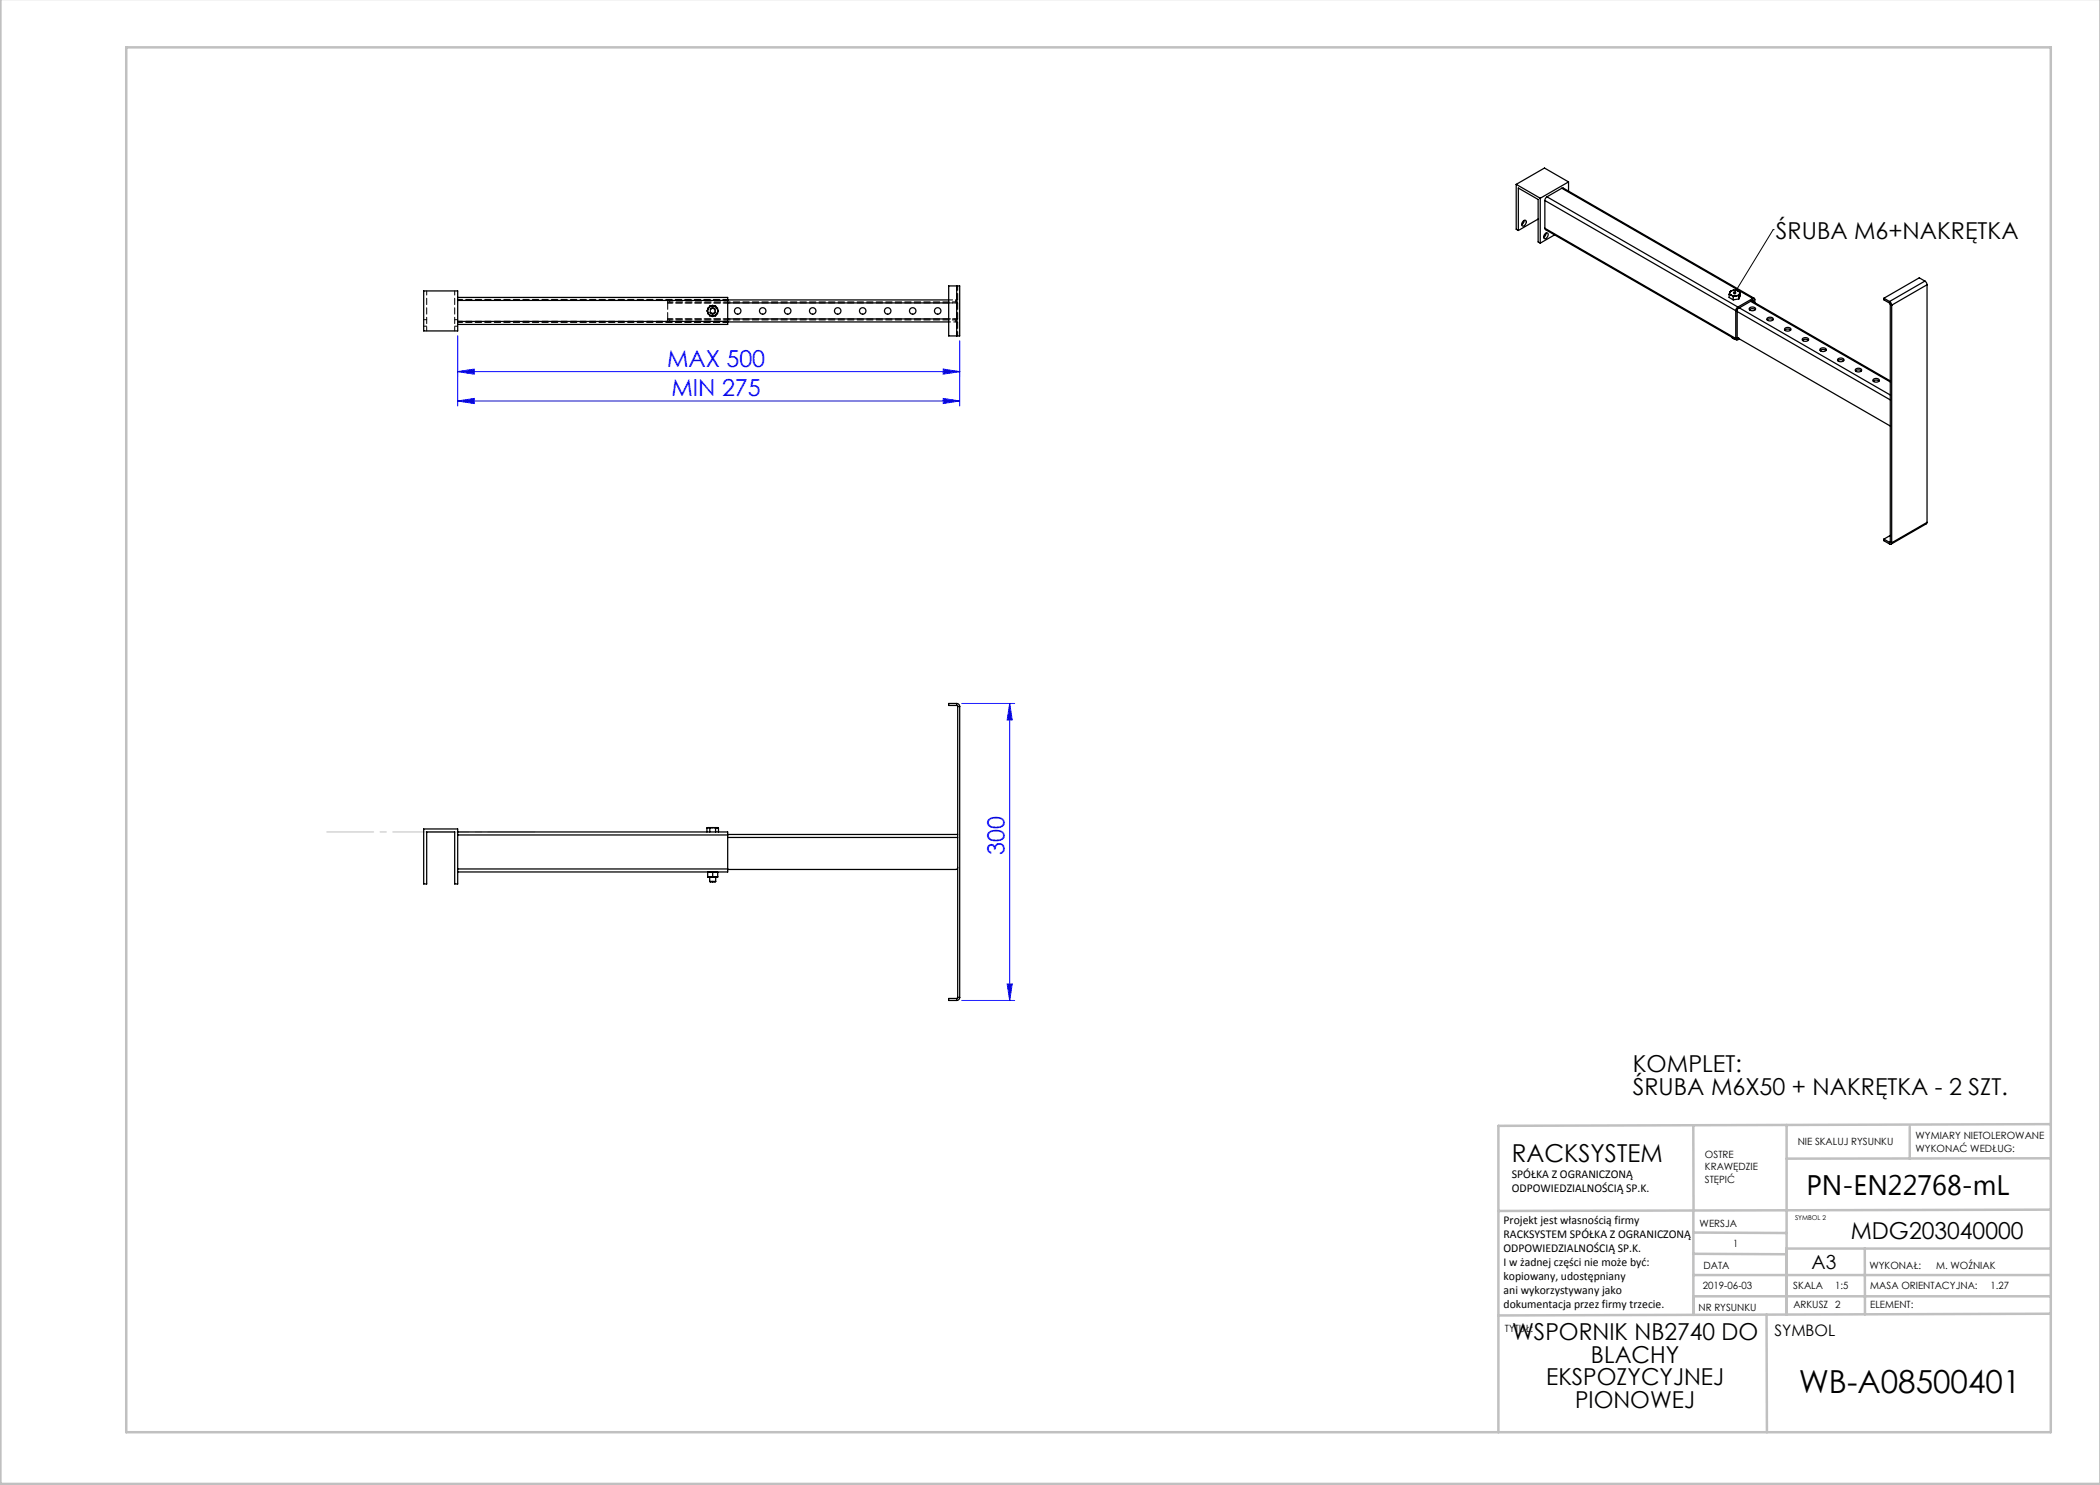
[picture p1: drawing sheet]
<svg xmlns="http://www.w3.org/2000/svg" width="420mm" height="297mm" viewBox="0 0 420 297" stroke-linecap="round" stroke-linejoin="round" font-family="sans-serif">
<g fill="none" stroke="#00f" stroke-width=".2">
<path d="M91.5 74.3l3.3-.5v1zM91.5 67.2v14M91.5 74.3h100.4M188.6 79.7l3.3 .5-3.3 .5zM188.6 73.8l3.3 .5-3.3 .5zM191.9 68.2v13M91.5 80.2l3.3-.5v1zM91.5 80.2h100.4M192.3 140.7h10.6M201.9 140.7l.5 3.3h-1zM201.9 140.7v59.4M201.4 196.8h1l-.5 3.3z"/>
<path d="M192.3 200.1h10.6"/>
</g>
<path d="M354.6 45.9h.1M354.6 45.9l-7.7 12.7" fill="none" stroke="#000" stroke-width=".2"/>
<path d="M107 166.4h-41.6" fill="none" stroke="#c0c0c0" stroke-width=".2" stroke-dasharray="15.2 1.3 1.3 1.3" stroke-dashoffset="5.9"/>
<g fill="none" stroke="#c0c0c0" stroke-width=".5">
<path d="M.1 -.1v296.9h419.9M25.2 9.5h385v276.9h-385zM338.7 225.2v16.9M357.3 225v37.9M382 225.4v6.3M410.1 224.8l-110.4 .4v61.2M410.1 231.7h-52.8M338.7 259.3h71.5M338.7 255h71.5M338.7 250.8l18.6 .1M338.7 246.5l18.6 .1M338.7 242.1v20.9"/>
<path d="M373 249.7v13.2M410.1 241.9l-110.4 .3M410.2 249.7h-52.9v13.2M353.3 262.9l.1 23.5M410.2 262.7l-110.5 .4"/>
</g>
<path d="M346.7 58.3a.34 .34 0 0 1 .4 0 .34 .34 0 0 1 .1 .5 .34 .34 0 0 1-.4 .1l.1-.3-.1 .3-.2-.3z" fill="#000"/>
<g fill="#00f">
<path d="M91.5 80.2l3.3-.5v1zM188.6 79.7l3.3 .5-3.3 .5z"/>
<path d="M201.4 196.8h1l-.5 3.3zM201.9 140.7l.5 3.3h-1z"/>
<path d="M91.5 74.3l3.3-.5v1zM188.6 73.8l3.3 .5-3.3 .5z"/>
</g>
<g fill="none" stroke="#000" stroke-width=".25">
<path d="M303.2 36.9l4.8 2.7M303.2 36.9v9l.5 .2M308 39.6v9M309.4 39.4l-.3 .3-.1 .4M309.4 39.4l38.2 22M312.4 37.6h.3l38.1 22.1M312.4 37.6l38.1 22.1M312.4 37.6l-3 1.8M313.7 36.4l-5.7 3.2M313.7 36.4v1.8M313.7 36.4l-4.8-2.8-5.7 3.3M84.7 58.2h6.8v8h-6.8z"/>
<path d="M91.5 59.5h54v.6M145.5 60h44.2M191.3 57.2h.6v10h-.6M191.3 57.2v10M191.3 57.2h-1.6v10h1.6M303.7 46.1v-8.5l3.9 2.3v8.5l.4 .2M304.6 44.3l.3-.2a.54 .54 0 0 1 .4 .5 .54 .54 0 0 1-.4 .5l-.3 .1-.2-.1v-.5zM304.8 44.1l-.1 .5-.4 .3M307.6 43.8l-3.9 2.3M309 45.7l.1 .2 38.2 22.1M309 40.1l38.2 22M309 45.7l38.2 22"/>
<path d="M309 40.1v5.6M309.1 46.7l.3-.1a.65 .65 0 0 1 .2 .7 .65 .65 0 0 1-.5 .4 .54 .54 0 0 1-.4-.5 .54 .54 0 0 1 .4-.5zM309.2 46.6l-.1 .5-.4 .4M310.9 47l-2.9 1.6M345.8 58.9l.4 .1M345.8 58.9v.6l.8 .5M346 58.5v.3l.2 .2M346 58.5l-.2 .4M346.2 59l1 .2M346.2 59l.4 .3M346.6 59.3v.7M346.7 58.1l-.7 .4"/>
<path d="M346.7 58.1l.9 .1M346.7 58.1l-.6 .1-.1 .3M347.2 59.2l-.6 .1M347.6 58.2l.3 .3v.3M347.6 58.2l.5 .3M347.8 59.2h-.6M347.8 59.2v.6M347.8 59.8l-1.2 .2M347.9 58.8l-.7 .4M347.9 58.8l-.1 .4M348.1 58.5l-.2 .3M348.1 58.5v.7l-.3 .6"/>
<path d="M350.5 59.7a.26 .26 0 0 1 .3 0 .26 .26 0 0 1 .2 .2v.7M350.5 59.7l-2.9 1.7M376.8 59.6l1.1 .7M376.8 59.6v.4l1.1 .6M385 56.2l.3 .3 .1 .5M385 56.2l-7.1 4.1M385 56.2l-1.1-.6-7.1 4M385.4 57l-7.1 4M385.4 57v47.5M91.5 60.1h54M91.5 64.3h54M141.7 62.7l.3 .4 .5 .1"/>
<path d="M141.7 61.7l-.2 .5 .2 .5M141.7 61.7l-.3 .5 .3 .5M141.7 62.7l.3 .5h.5M142.5 61.2l.5 .1 .4 .4M142.5 61.2h.6l.3 .5M142.5 61.2l-.5 .1-.3 .4M142.5 61.2h-.5l-.3 .5M143.4 61.7l.1 .5-.1 .5M143.4 62.7l-.4 .4-.5 .1M143.4 61.7l.3 .5-.3 .5M143.4 62.7l-.3 .5h-.6M145.5 64.3v.6h-54"/>
<path d="M145.5 60.1v4.2M145.5 64.4h44.2M145.5 60.6h44.2M145.5 63.8h44.2M346.3 67.4l.2 .2M346.5 67.6l.4 .1M346.5 67.6l.4 .2M347.2 67.7a.26 .26 0 0 0 .1 .3 .26 .26 0 0 0 .3-.1l.3-.1M347.2 62.1v5.6M347.4 67.5l.2 .1M347.4 67.5l30.7 17.7M347.4 62.3l30.7 17.7"/>
<path d="M347.6 61.4l-.3 .3-.1 .4M347.6 67.6h.1M347.9 61.6l30.2 17.4M349.9 61.9a.91 .91 0 0 1 1.2 0M349.9 61.6a.78 .78 0 0 1 1.2 .2 .71 .71 0 0 1-.6 .4 .71 .71 0 0 1-.7-.5zM350.1 60.3l28 16.1M350.3 60.2l27.8 16M350.5 60l.2 .1M350.5 60l-3 1.9-.1 5.6M350.7 60.1v.3M353.4 64a.91 .91 0 0 1 1.2 0M353.5 63.6a.78 .78 0 0 1 1.2 .2 .71 .71 0 0 1-.7 .4 .71 .71 0 0 1-.6-.5z"/>
<path d="M357 66a.91 .91 0 0 1 1.1 0M357 65.7a.78 .78 0 0 1 1.2 .2 .71 .71 0 0 1-.7 .3 .71 .71 0 0 1-.6-.4zM360.5 68.1a.91 .91 0 0 1 1.2 0M360.5 67.7a.78 .78 0 0 1 1.2 .2 .71 .71 0 0 1-.6 .4 .71 .71 0 0 1-.7-.5zM364 70.1a.91 .91 0 0 1 1.2 0M364.1 69.7a.78 .78 0 0 1 1.2 .3 .71 .71 0 0 1-.7 .3 .71 .71 0 0 1-.6-.4zM367.6 72.1a.91 .91 0 0 1 1.1 0M367.6 71.8a.78 .78 0 0 1 1.2 .2 .71 .71 0 0 1-.7 .4 .71 .71 0 0 1-.6-.5zM371.1 74.2a.91 .91 0 0 1 1.2 0M371.1 73.8a.78 .78 0 0 1 1.2 .2 .71 .71 0 0 1-.6 .4 .71 .71 0 0 1-.6-.5zM374.6 76.2a.91 .91 0 0 1 1.2 0M374.7 75.9a.78 .78 0 0 1 1.2 .2 .71 .71 0 0 1-.7 .3 .71 .71 0 0 1-.6-.4z"/>
<path d="M377.9 60.3l.3 .3 .1 .4M377.9 60.6l.2 .3M377.9 60.3v.3M378.1 60.9l.2 .1M378.1 60.9v47.5M378.3 61v47.6M376.8 107.8v.4l1.1 .6M376.8 107.8l1.1 .7M377.9 108.5v.3M378.1 108.4l-.2 .1M378.1 108.4l.2 .2M378.1 107.1l-1.3 .7"/>
<path d="M378.3 108.6a.26 .26 0 0 1-.1 .2 .26 .26 0 0 1-.3 0M385.4 104.5l-.1 .3-7.1 4M385.4 104.5l-7.1 4.1M191.3 141.1l.2 .2M191.3 140.7a.6 .6 0 0 1 .6 .6M191.3 140.7h-1.6v.4h1.6M191.3 140.7v.4M191.5 141.3h.4M191.5 141.3v58.2M191.9 141.3v58.2M84.7 165.8h6.8v11h-.6v-10.4h-5.6v10.4h-.6zM91.5 166.4h54v.6"/>
<path d="M91.5 167h54M91.5 173.8h54M141.4 165.6v.8M141.5 175.3l.5 .1M141.5 174.5h1M141.5 174.4v.1M141.5 174.5v.8M141.7 165.5l.3 .1M141.7 165.5h.8M141.7 165.5l-.3 .1M141.9 176.3h1.2M141.9 176.3l.1 .1 1.1-.1"/>
<path d="M141.9 175.4v.9M142 165.6v.8M142 175.4h1M142.5 175.3l.5 .1M142.5 174.5h1M142.5 165.5l-.5 .1M142.5 165.5l.6 .1M142.5 165.5h.9M142.5 175.3l-.5 .1M142.5 174.5v.8M143.1 165.6v.8M143.1 175.4v.9"/>
<path d="M143.4 165.5l.3 .1M143.4 165.5l-.3 .1M143.5 174.4v.1M143.5 175.3l-.5 .1M143.5 174.5v.8M143.7 165.6v.8M145.5 173.8v.6h-54M145.5 166.9h46M145.5 167v6.8M145.5 167.5h46M191.5 173.5l-.1 .3-.3 .1h-45.6M191.3 199.7v.4"/>
<path d="M191.3 199.7h-1.6v.4h1.6M191.5 199.5l-.2 .2M191.5 199.5h.4M191.9 199.5a.6 .6 0 0 1-.6 .6"/>
<circle cx="147.5" cy="62.2" r=".65"/>
<circle cx="152.5" cy="62.2" r=".65"/>
<circle cx="157.5" cy="62.2" r=".65"/>
<circle cx="162.5" cy="62.2" r=".65"/>
<circle cx="167.5" cy="62.2" r=".65"/>
<circle cx="172.5" cy="62.2" r=".65"/>
<circle cx="177.5" cy="62.2" r=".65"/>
<circle cx="182.5" cy="62.2" r=".65"/>
<circle cx="187.5" cy="62.2" r=".65"/>
</g>
<g fill="none" stroke="#000" stroke-width=".2" stroke-dasharray="1.3 .6">
<path d="M191.1 60v.4M84.7 65.2h.6M85.3 63.9h-.6M90.9 65.2h.6M91.5 63.9h-.6M133.5 60.6v-.6M133.5 60.6v3.2M133.5 64.4v-.6M133.9 60.4v-.4M133.9 64.4v-.4M141.5 62.2v-.6M141.5 61.6l.5-.3"/>
<path d="M141.5 62.8v-.6M142 61.3l.5-.3M142 63.1l-.5-.3M142.5 61l.5 .3M142.5 63.3l-.5-.2M143 61.3l.5 .3M143 62.2a.5 .5 0 0 1-.7 .4 .5 .5 0 0 1-.1-.8 .5 .5 0 0 1 .8 .2v.2M143 63.1l-.5 .2M143.5 62.2v-.6M143.5 62.8l-.5 .3M143.5 62.8v-.6M191.1 64v.4"/>
</g>
<path d="M142.5 61.6a.6 .6 0 0 0-.5 .8 .6 .6 0 0 0 1 .2 .6 .6 0 0 0-.3-1h-.2" fill="none" stroke="#000" stroke-width=".2" stroke-dasharray="1.3 .6" stroke-dashoffset=".7"/>
<path d="M142.5 62.7a.49 .49 0 0 0 .5-.7 .49 .49 0 0 0-.8-.2 .49 .49 0 0 0 .2 .8l.1 .1" fill="none" stroke="#000" stroke-width=".2" stroke-dasharray="1.3 .6" stroke-dashoffset=".1"/>
<path d="M191.3 57.2v10M191.5 57.2v10M85.3 66.2v-8M90.9 66.2v-8M191.3 67.2v-10" fill="none" stroke="#000" stroke-width=".2" stroke-dasharray="1.3 .6" stroke-dashoffset=".4"/>
<path d="M191.5 60h-1.8M189.7 64.4h1.8M189.7 63.8h1.8M191.5 60.6h-1.8" fill="none" stroke="#000" stroke-width=".2" stroke-dasharray="1.3 .6" stroke-dashoffset=".9"/>
<path d="M145.5 60h-12M145.5 59.9h-54M133.5 64.4h12M133.5 63.8h12M145.5 60.1h-54M145.5 64.5h-54M145.5 64.3h-54M145.5 60.6h-12" fill="none" stroke="#000" stroke-width=".2" stroke-dasharray="1.3 .6" stroke-dashoffset=".3"/>
<path d="M133.5 60.4h58M133.5 63.8h58M191.5 60.6h-58M191.5 64h-58" fill="none" stroke="#000" stroke-width=".2" stroke-dasharray="1.3 .6" stroke-dashoffset=".2"/>
<path d="M142.5 62.8a.65 .65 0 0 0 .6-.9 .65 .65 0 0 0-1-.2 .65 .65 0 0 0 .2 1.1h.2" fill="none" stroke="#000" stroke-width=".2" stroke-dasharray="1.3 .6" stroke-dashoffset=".5"/>
<text font-size="6.3" x="359.7" y="278.5">WB-A08500401</text>
<text font-size="5.6" x="361.3" y="239.1">PN-EN22768-mL</text>
<text font-size="4.9" x="302.4" y="232.4">RACKSYSTEM</text>
<g font-size="4.7">
<text x="355.2" y="47.7">ŚRUBA M6+NAKRĘTKA</text>
<text x="326.6" y="214.4">KOMPLET:</text>
<text x="326.6" y="218.9">ŚRUBA M6X50 + NAKRĘTKA - 2 SZT.</text>
<text x="370.2" y="247.8">MDG203040000</text>
<text x="302.4" y="268.1">WSPORNIK NB2740 DO</text>
<text x="318.2" y="272.6">BLACHY</text>
<text x="309.2" y="277.1">EKSPOZYCYJNEJ</text>
<text x="315" y="281.6">PIONOWEJ</text>
</g>
<g font-size="4.7" fill="#00f">
<text x="133.4" y="73.3">MAX 500</text>
<text x="134.3" y="79.2">MIN 275</text>
<text x="200.9" y="170.9" transform="rotate(-90 200.9 170.9)">300</text>
</g>
<text font-size="3.9" x="362.3" y="253.8">A3</text>
<text font-size="3.2" x="354.9" y="267.2">SYMBOL</text>
<g font-size="2.4">
<text x="302.4" y="235.6">SPÓŁKA Z OGRANICZONĄ</text>
<text x="302.4" y="238.4">ODPOWIEDZIALNOŚCIĄ SP.K.</text>
<text x="300.7" y="244.7">Projekt jest własnością firmy</text>
<text x="300.7" y="247.5">RACKSYSTEM SPÓŁKA Z OGRANICZONĄ</text>
<text x="300.7" y="250.3">ODPOWIEDZIALNOŚCIĄ SP.K.</text>
<text x="300.7" y="253.1">I w żadnej części nie może być:</text>
<text x="300.7" y="256">kopiowany, udostępniany</text>
<text x="300.7" y="258.8">ani wykorzystywany jako</text>
<text x="300.7" y="261.6">dokumentacja przez firmy trzecie.</text>
</g>
<g font-size="2">
<text x="383.1" y="227.9">WYMIARY NIETOLEROWANE</text>
<text x="341" y="231.6">OSTRE</text>
<text x="359.5" y="228.9">NIE SKALUJ RYSUNKU</text>
<text x="383.1" y="230.4">WYKONAĆ WEDŁUG:</text>
<text x="341" y="234.1">KRAWĘDZIE</text>
<text x="341" y="236.6">STĘPIĆ</text>
<text x="339.9" y="245.4">WERSJA</text>
<text x="346.6" y="249.5">1</text>
<text x="340.5" y="257.7">2019-06-03</text>
<text x="340.7" y="253.8">DATA</text>
<text x="358.7" y="257.7">SKALA</text>
<text x="367" y="257.7">1:5</text>
<text x="373.9" y="253.8">WYKONAŁ:</text>
<text x="374.1" y="257.7">MASA ORIENTACYJNA:</text>
<text x="387.2" y="253.8">M. WOŹNIAK</text>
<text x="398.1" y="257.7">1.27</text>
<text x="339.7" y="262.3">NR RYSUNKU</text>
<text x="358.7" y="261.7">ARKUSZ 2</text>
<text x="374.1" y="261.7">ELEMENT:</text>
<text x="301" y="266.4">TYTUŁ:</text>
</g>
<text font-size="1.3" x="359" y="244">SYMBOL 2</text>
</svg>
